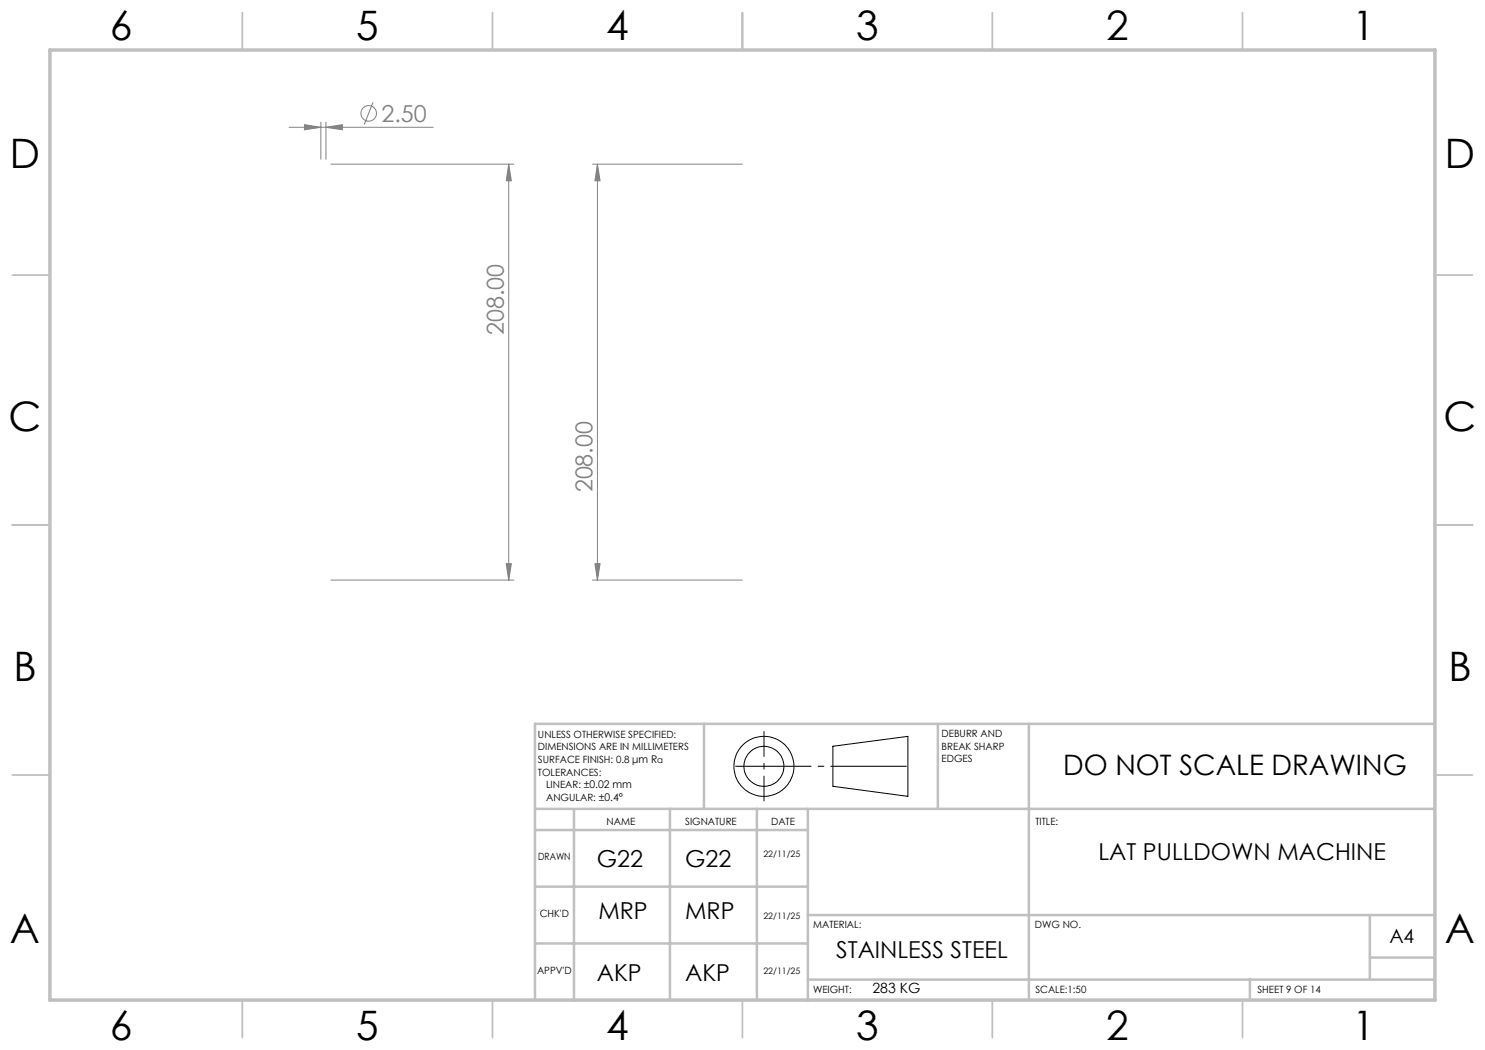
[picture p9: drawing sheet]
<svg xmlns="http://www.w3.org/2000/svg" width="297mm" height="210mm" viewBox="0 0 297 210" stroke-linecap="round" stroke-linejoin="round" font-family="sans-serif">
<g fill="none" stroke="#808080" stroke-width=".2">
<path d="M57.8 25.5h28.8M60.9 24.9l3.3 .6-3.3 .5zM64.2 24.4v7.4M65.2 25.5l3.3-.6v1.1zM65.2 24.4v7.4M66.2 32.8h36.6M74.6 20.5l-1.8 4.4M101.7 32.8l.6 3.4h-1.1zM101.7 32.8v83.2M118.5 32.8h29.9M119.5 32.8l.5 3.4h-1zM119.5 32.8v83.2"/>
<path d="M66.2 116h36.6M101.2 112.7h1.1l-.6 3.3zM118.5 116h29.9M119 112.7h1l-.5 3.3z"/>
<circle cx="73.7" cy="22.7" r="1.55"/>
</g>
<g fill="none" stroke="#000" stroke-width=".2">
<path d="M166.6 149.3l15-2v12l-15-2z"/>
<circle cx="152.8" cy="153.3" r="6"/>
<circle cx="152.8" cy="153.3" r="4"/>
</g>
<path d="M145.8 153.3h36.8" fill="none" stroke="#000" stroke-width=".2" stroke-dasharray="15.2 1.3 1.3 1.3" stroke-dashoffset="-1.3" stroke-linecap="butt"/>
<path d="M152.8 146.3v14" fill="none" stroke="#000" stroke-width=".2" stroke-dasharray="15.2 1.3 1.3 1.3" stroke-dashoffset="10.1" stroke-linecap="butt"/>
<g fill="none" stroke="#c0c0c0" stroke-width=".35">
<path d="M48.5 2.5v7.5M98.5 2.5v7.5M148.5 2.5v7.5M198.5 2.5v7.5M248.5 2.5v7.5M2.5 55h7.5M287 55h7.5M2.5 105h7.5M287 105h7.5M2.5 155h7.5M287 155h7.5M48.5 200v7.5"/>
<path d="M98.5 200v7.5M148.5 200v7.5M198.5 200v7.5M248.5 200v7.5"/>
</g>
<g fill="none" stroke="#c0c0c0" stroke-width=".5">
<path d="M140.8 144.8v17M187.6 144.8v17M205.8 144.8v55.2M287 144.8h-180v55.2M107 161.8h180M107 177.3h54.6M107 166h54.6M114.8 161.9v38.3M134 161.8v38.2M151.4 161.8v38.2M161.6 161.8v38.4M107 188.7h54.6"/>
<path d="M161.6 195.9h125.4M161.6 183h125.4M250 195.8v4.2M274 183v12.8M274 191.5h13"/>
</g>
<path d="M10 10h277v190h-277z" fill="none" stroke="#c0c0c0" stroke-width=".7"/>
<g fill="#808080">
<path d="M65.2 25.5l3.3-.6v1.1zM60.9 24.9l3.3 .6-3.3 .5z"/>
<path d="M101.2 112.7h1.1l-.6 3.3zM101.7 32.8l.6 3.4h-1.1z"/>
<path d="M119.5 32.8l.5 3.4h-1zM119 112.7h1l-.5 3.3z"/>
</g>
<g font-size="8.1">
<text x="22" y="8">6</text>
<text x="71.2" y="8">5</text>
<text x="121.2" y="8">4</text>
<text x="171.2" y="8">3</text>
<text x="221.2" y="8">2</text>
<text x="270.5" y="8">1</text>
<text x="2" y="33.6">D</text>
<text x="289" y="33.6">D</text>
<text x="1.7" y="86.1">C</text>
<text x="288.7" y="86.1">C</text>
<text x="2.7" y="136.1">B</text>
<text x="289.7" y="136.1">B</text>
<text x="2" y="188.6">A</text>
<text x="289" y="188.6">A</text>
<text x="22" y="208">6</text>
<text x="71.2" y="208">5</text>
<text x="121.2" y="208">4</text>
<text x="171.2" y="208">3</text>
<text x="221.2" y="208">2</text>
<text x="270.5" y="208">1</text>
</g>
<text font-size="5.6" x="212.6" y="154.9">DO NOT SCALE DRAWING</text>
<g font-size="4.7" fill="#808080">
<text x="76.3" y="24.4">2.50</text>
<text x="100.8" y="67" transform="rotate(-90 100.8 67)">208.00</text>
<text x="118.5" y="98.5" transform="rotate(-90 118.5 98.5)">208.00</text>
</g>
<g font-size="4.7">
<text x="119.4" y="173.5">G22</text>
<text x="137" y="173.5">G22</text>
<text x="219.7" y="172">LAT PULLDOWN MACHINE</text>
<text x="119.7" y="183.9">MRP</text>
<text x="137" y="183.9">MRP</text>
<text x="167.2" y="191.5">STAINLESS STEEL</text>
<text x="119.4" y="196.3">AKP</text>
<text x="137" y="196.3">AKP</text>
</g>
<text font-size="3.9" x="277.9" y="188.5">A4</text>
<text font-size="2.8" x="174.5" y="198.6">283 KG</text>
<g font-size="2">
<text x="107.6" y="147.6">UNLESS OTHERWISE SPECIFIED:</text>
<text x="188.3" y="147.5">DEBURR AND</text>
<text x="188.3" y="150">BREAK SHARP</text>
<text x="107.6" y="150.1">DIMENSIONS ARE IN MILLIMETERS</text>
<text x="107.6" y="152.6">SURFACE FINISH: 0.8 μm R</text>
<text x="107.6" y="155.1">TOLERANCES:</text>
<text x="188.3" y="152.5">EDGES</text>
<text x="109.2" y="157.6">LINEAR: ±0.02 mm</text>
<text x="109.2" y="160.2">ANGULAR: ±0.4°</text>
<text x="121.3" y="165">NAME</text>
<text x="137" y="164.9">SIGNATURE</text>
<text x="154.2" y="164.9">DATE</text>
<text x="207.1" y="164.9">TITLE:</text>
<text x="107.6" y="172">DRAWN</text>
<text x="107.9" y="183.4">CHK'D</text>
<text x="162.6" y="185.5">MATERIAL:</text>
<text x="207" y="185.5">DWG NO.</text>
<text x="107.4" y="194.7">APPV'D</text>
<text x="162.6" y="198.5">WEIGHT:</text>
<text x="207.1" y="198.6">SCALE:1:50</text>
<text x="251.5" y="198.6">SHEET 9 OF 14</text>
</g>
<g font-size="1.8">
<text x="131.5" y="152.6">a</text>
<text x="152.7" y="171.4">22/11/25</text>
<text x="152.7" y="183.9">22/11/25</text>
<text x="152.7" y="194.7">22/11/25</text>
</g>
</svg>
